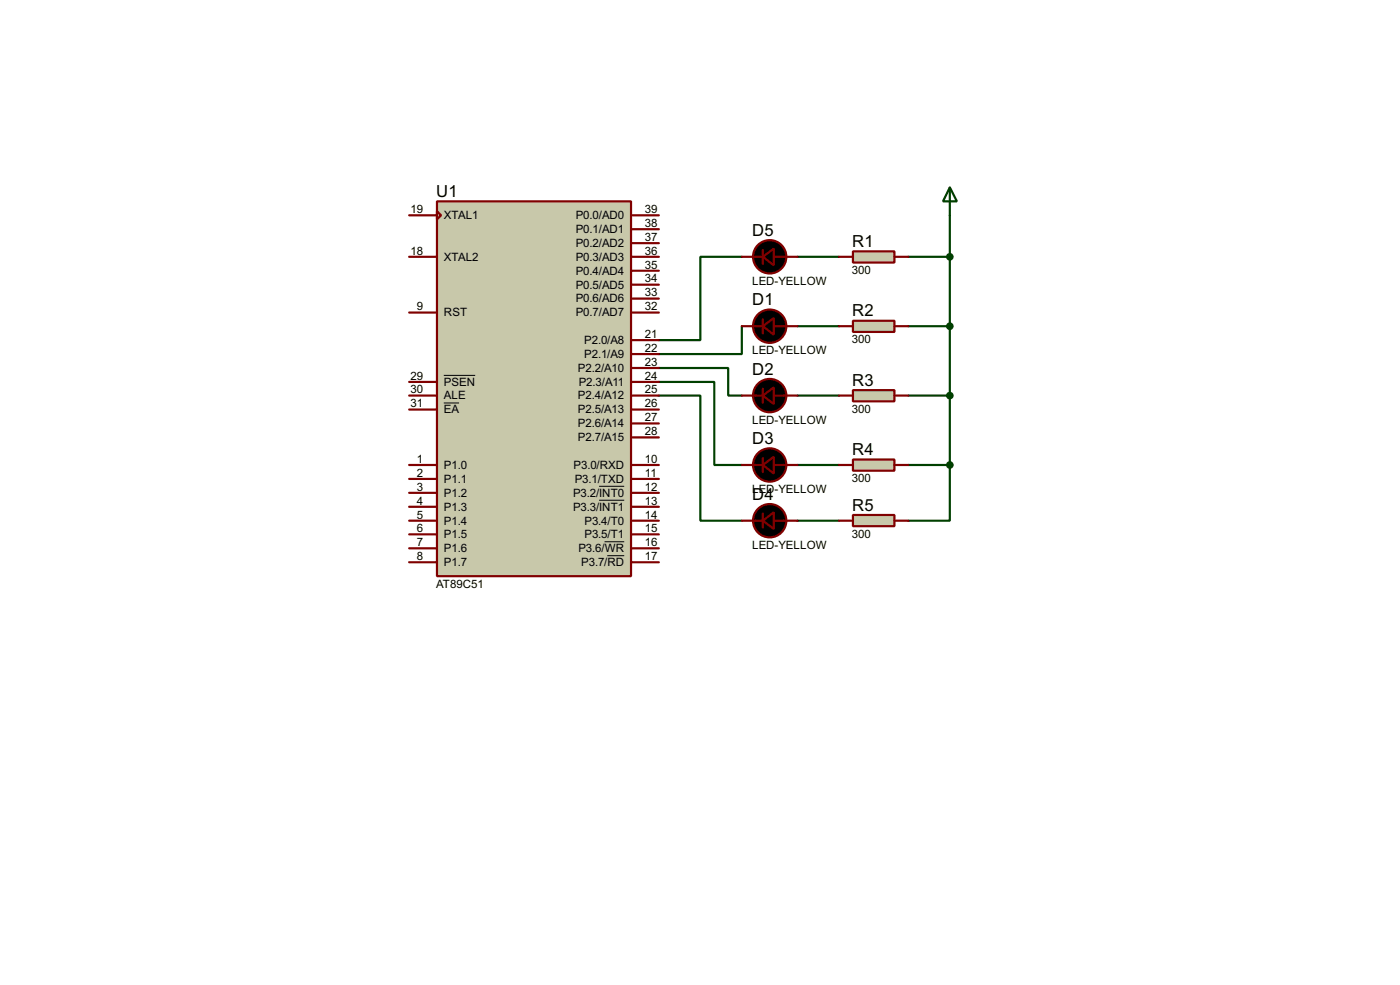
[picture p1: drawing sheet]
<svg xmlns="http://www.w3.org/2000/svg" width="256mm" height="180mm" viewBox="0 0 256 180" stroke-linecap="round" stroke-linejoin="round" font-family="sans-serif">
<g fill="none" stroke="#004000" stroke-width=".4">
<path d="M174 39.4v45.7M135.9 59.7v5.1h-15.2M135.9 47h-7.6v15.3h-7.6M146.1 47h7.6M146.1 59.7h7.6M166.4 47h7.6M166.4 59.7h7.6M120.7 67.4h12.7v5h2.5M120.7 69.9h10.2v15.2h5M120.7 72.4h7.6v22.9h7.6M146.1 72.4h7.6M166.4 72.4h7.6"/>
<path d="M146.1 85.1h7.6M146.1 95.3h7.6M166.4 85.1h7.6M174 85.1v10.2h-7.6"/>
</g>
<path d="M80.1 36.9h35.5v68.6h-35.5z" fill="#c8c8aa" stroke="#800000" stroke-width=".4"/>
<g fill="none" stroke="#800000" stroke-width=".4">
<path d="M75 39.4h5.1M80.1 38.7l.7 .7-.7 .8zM115.6 39.4h5.1M75 47h5.1M75 57.2h5.1M115.6 47h5.1M115.6 57.2h5.1M115.6 42h5.1M115.6 44.5h5.1M115.6 49.6h5.1M115.6 52.1h5.1M115.6 54.7h5.1"/>
<path d="M135.9 47h3.9M135.9 59.7h3.9M139.8 45.8v2.5M139.8 58.5v2.5M141.8 47h4.3M141.8 59.7h4.3M75 72.4h5.1M75 75h5.1M75 69.9h5.1M115.6 72.4h5.1M115.6 75h5.1M115.6 69.9h5.1"/>
<path d="M115.6 62.3h5.1M115.6 64.8h5.1M115.6 67.4h5.1M115.6 77.5h5.1M135.9 72.4h3.9M139.8 71.2v2.5M141.8 72.4h4.3M75 85.1h5.1M75 87.7h5.1M75 90.2h5.1M75 92.8h5.1M75 95.3h5.1"/>
<path d="M75 97.8h5.1M115.6 85.1h5.1M115.6 87.7h5.1M115.6 90.2h5.1M115.6 92.8h5.1M115.6 95.3h5.1M115.6 97.8h5.1M115.6 80.1h5.1M135.9 85.1h3.9M135.9 95.3h3.9M139.8 83.9v2.5M139.8 94v2.6"/>
<path d="M141.8 85.1h4.3M141.8 95.3h4.3M75 100.4h5.1M75 102.9h5.1M115.6 100.4h5.1M115.6 102.9h5.1"/>
</g>
<path d="M81.3 73.8h2.8M81.3 68.7h5.8M109.8 89h4.6M109.8 91.6h4.6M110.8 99.2h3.6M111.3 101.7h3.1" fill="none" stroke="#000" stroke-width=".18"/>
<g fill="#000" stroke="#800000" stroke-width=".4">
<path d="M139.8 59.7l2-1.5v3.1zM139.8 47l2-1.5v3.1zM139.8 72.4l2-1.5v3.1zM139.8 85.1l2-1.5v3.1zM139.8 95.3l2-1.5v3z"/>
<circle cx="141" cy="47" r="3.1"/>
<circle cx="141" cy="59.7" r="3.1"/>
<circle cx="141" cy="72.4" r="3.1"/>
<circle cx="141" cy="85.1" r="3.1"/>
<circle cx="141" cy="95.3" r="3.1"/>
</g>
<path d="M156.3 46h7.6v2.1h-7.6z" fill="#c8c8aa" stroke="#800000" stroke-width=".4"/>
<path d="M153.7 47h2.6M163.9 47h2.5" fill="none" stroke="#800000" stroke-width=".4"/>
<path d="M156.3 58.7h7.6v2.1h-7.6z" fill="#c8c8aa" stroke="#800000" stroke-width=".4"/>
<path d="M153.7 59.7h2.6M163.9 59.7h2.5" fill="none" stroke="#800000" stroke-width=".4"/>
<path d="M156.3 71.4h7.6v2.1h-7.6z" fill="#c8c8aa" stroke="#800000" stroke-width=".4"/>
<path d="M153.7 72.4h2.6M163.9 72.4h2.5" fill="none" stroke="#800000" stroke-width=".4"/>
<path d="M156.3 84.1h7.6v2.1h-7.6z" fill="#c8c8aa" stroke="#800000" stroke-width=".4"/>
<path d="M153.7 85.1h2.6M163.9 85.1h2.5" fill="none" stroke="#800000" stroke-width=".4"/>
<path d="M156.3 94.3h7.6v2h-7.6z" fill="#c8c8aa" stroke="#800000" stroke-width=".4"/>
<path d="M153.7 95.3h2.6M163.9 95.3h2.5" fill="none" stroke="#800000" stroke-width=".4"/>
<path d="M174 34.3l1.3 2.6h-2.5zM174 34.3v5.1" fill="none" stroke="#004000" stroke-width=".4"/>
<g fill="#004000" stroke="#004000" stroke-width=".4">
<circle cx="174" cy="47" r=".5"/>
<circle cx="174" cy="59.7" r=".5"/>
<circle cx="174" cy="72.4" r=".5"/>
<circle cx="174" cy="85.1" r=".5"/>
</g>
<g font-size="3.4">
<text x="79.9" y="36">U1</text>
<text x="137.8" y="43.2">D5</text>
<text x="156.1" y="45.2">R1</text>
<text x="137.8" y="55.9">D1</text>
<text x="156.1" y="57.9">R2</text>
<text x="137.8" y="68.6">D2</text>
<text x="156.1" y="70.6">R3</text>
<text x="137.8" y="81.3">D3</text>
<text x="156.1" y="83.3">R4</text>
<text x="137.8" y="91.5">D4</text>
<text x="156.1" y="93.5">R5</text>
</g>
<g font-size="2.4">
<text x="75.2" y="39">19</text>
<text x="81.3" y="40.1">XTAL1</text>
<text x="105.5" y="40.1">P0.0/AD0</text>
<text x="118.2" y="39">39</text>
<text x="118.2" y="41.6">38</text>
<text x="75.2" y="46.6">18</text>
<text x="81.3" y="47.7">XTAL2</text>
<text x="105.5" y="42.7">P0.1/AD1</text>
<text x="105.5" y="45.2">P0.2/AD2</text>
<text x="105.5" y="47.7">P0.3/AD3</text>
<text x="118.2" y="44.1">37</text>
<text x="118.2" y="46.6">36</text>
<text x="105.5" y="50.3">P0.4/AD4</text>
<text x="105.5" y="52.8">P0.5/AD5</text>
<text x="118.2" y="49.2">35</text>
<text x="118.2" y="51.7">34</text>
<text x="137.8" y="52.2">LED-YELLOW</text>
<text x="156.1" y="50.1">300</text>
<text x="76.4" y="56.8">9</text>
<text x="81.3" y="57.9">RST</text>
<text x="105.5" y="55.4">P0.6/AD6</text>
<text x="105.5" y="57.9">P0.7/AD7</text>
<text x="118.2" y="54.3">33</text>
<text x="118.2" y="56.8">32</text>
<text x="107" y="63">P2.0/A8</text>
<text x="107" y="65.5">P2.1/A9</text>
<text x="118.2" y="61.9">21</text>
<text x="118.2" y="64.4">22</text>
<text x="137.8" y="64.9">LED-YELLOW</text>
<text x="156.1" y="62.8">300</text>
<text x="75.2" y="72">30</text>
<text x="75.2" y="69.5">29</text>
<text x="81.3" y="70.6">PSEN</text>
<text x="105.9" y="68.1">P2.2/A10</text>
<text x="106" y="70.6">P2.3/A11</text>
<text x="118.2" y="67">23</text>
<text x="118.2" y="69.5">24</text>
<text x="118.2" y="72">25</text>
<text x="75.2" y="74.6">31</text>
<text x="81.3" y="73.1">ALE</text>
<text x="81.3" y="75.7">EA</text>
<text x="105.9" y="73.1">P2.4/A12</text>
<text x="105.9" y="75.7">P2.5/A13</text>
<text x="118.2" y="74.6">26</text>
<text x="118.2" y="77.1">27</text>
<text x="137.8" y="77.6">LED-YELLOW</text>
<text x="156.1" y="75.5">300</text>
<text x="105.9" y="80.8">P2.7/A15</text>
<text x="105.9" y="78.2">P2.6/A14</text>
<text x="118.2" y="79.7">28</text>
<text x="76.4" y="84.7">1</text>
<text x="76.4" y="87.3">2</text>
<text x="76.4" y="89.8">3</text>
<text x="81.3" y="85.8">P1.0</text>
<text x="81.3" y="88.4">P1.1</text>
<text x="105.1" y="85.8">P3.0/RXD</text>
<text x="105.3" y="88.4">P3.1/TXD</text>
<text x="118.2" y="84.7">10</text>
<text x="118.2" y="87.3">11</text>
<text x="118.2" y="89.8">12</text>
<text x="156.1" y="88.2">300</text>
<text x="76.4" y="92.4">4</text>
<text x="76.4" y="94.9">5</text>
<text x="81.3" y="90.9">P1.2</text>
<text x="81.3" y="93.5">P1.3</text>
<text x="105" y="90.9">P3.2/INT0</text>
<text x="105" y="93.5">P3.3/INT1</text>
<text x="118.2" y="92.4">13</text>
<text x="118.2" y="94.9">14</text>
<text x="137.8" y="90.3">LED-YELLOW</text>
<text x="76.4" y="97.4">6</text>
<text x="76.4" y="100">7</text>
<text x="81.3" y="96">P1.4</text>
<text x="81.3" y="98.5">P1.5</text>
<text x="81.3" y="101.1">P1.6</text>
<text x="106" y="101.1">P3.6/WR</text>
<text x="107.1" y="96">P3.4/T0</text>
<text x="107.1" y="98.5">P3.5/T1</text>
<text x="118.2" y="100">16</text>
<text x="118.2" y="97.4">15</text>
<text x="137.8" y="100.5">LED-YELLOW</text>
<text x="156.1" y="98.4">300</text>
<text x="76.4" y="102.5">8</text>
<text x="79.9" y="107.6">AT89C51</text>
<text x="81.3" y="103.6">P1.7</text>
<text x="106.5" y="103.6">P3.7/RD</text>
<text x="118.2" y="102.5">17</text>
</g>
</svg>
